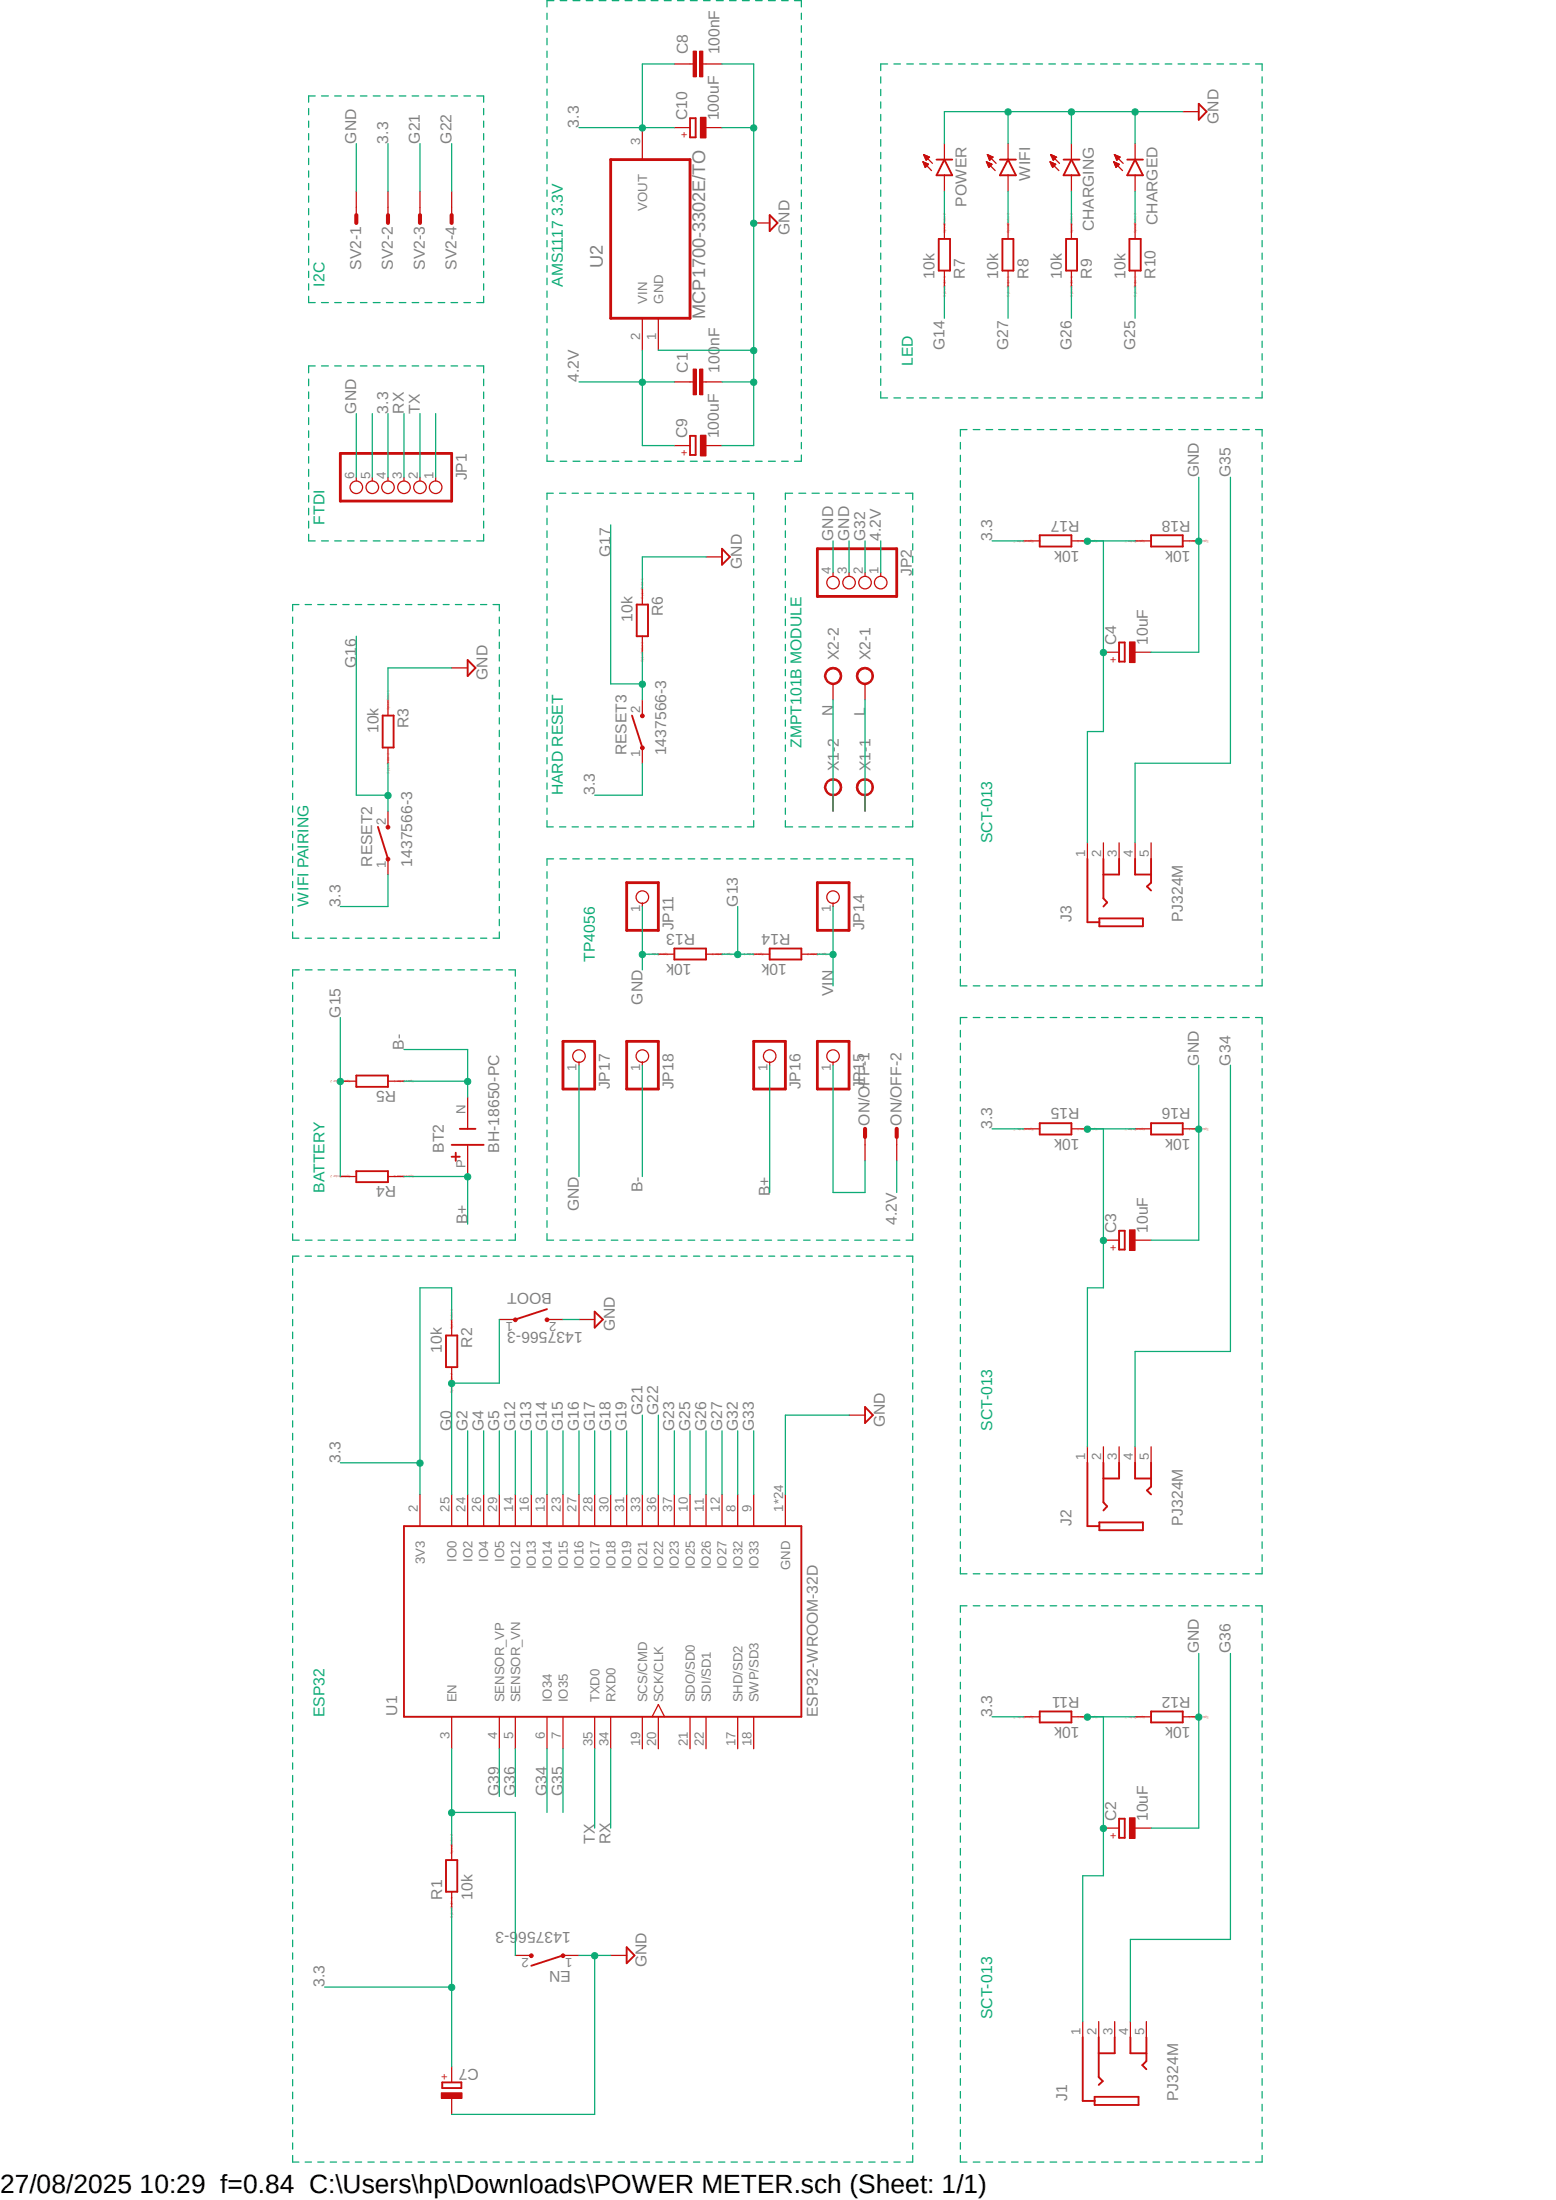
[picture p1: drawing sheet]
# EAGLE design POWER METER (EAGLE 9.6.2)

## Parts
BOOT  1437566-3  [SW_1437566-3]
BT2  BH-18650-PC  [BAT_BH-18650-PC]
C1  100nF  C-EUC1206K  [C1206K]
C2  10uF  CPOL-EUE2.5-6  [E2,5-6]
C3  10uF  CPOL-EUE2.5-6  [E2,5-6]
C4  10uF  CPOL-EUE2.5-6  [E2,5-6]
C7  10uF  CPOL-EUE2.5-6  [E2,5-6]
C8  100nF  C-EUC1206K  [C1206K]
C9  100uF  CPOL-EUE2.5-6  [E2,5-6]
C10  100uF  CPOL-EUE2.5-6  [E2,5-6]
CHARGED  LEDCHIPLED_1206  [CHIPLED_1206]
CHARGING  LEDCHIPLED_1206  [CHIPLED_1206]
EN  1437566-3  [SW_1437566-3]
HARDRESET  S02P  [S02P]
J1  PJ324M  [WENZHOU_PJ324M]
J2  PJ324M  [WENZHOU_PJ324M]
J3  PJ324M  [WENZHOU_PJ324M]
JP1  PINHD-1X6/90  [1X06/90]
JP2  PINHD-1X4  [1X04]
JP11  PINHD-1X1  [1X01]
JP14  PINHD-1X1  [1X01]
JP15  PINHD-1X1  [1X01]
JP16  PINHD-1X1  [1X01]
JP17  PINHD-1X1  [1X01]
JP18  PINHD-1X1  [1X01]
ON/OFF  S02P  [S02P]
POWER  LEDCHIPLED_1206  [CHIPLED_1206]
R1  10k  RR1206  [R1206]
R2  10k  RR1206  [R1206]
R3  10k  RR1206  [R1206]
R4  10k  RR1206  [R1206]
R5  10k  RR1206  [R1206]
R6  10k  RR1206  [R1206]
R7  1k  RR1206  [R1206]
R8  1k  RR1206  [R1206]
R9  1k  RR1206  [R1206]
R10  1k  RR1206  [R1206]
R11  10k  RR1206  [R1206]
R12  10k  RR1206  [R1206]
R13  1k  RR1206  [R1206]
R14  1k  RR1206  [R1206]
R15  10k  RR1206  [R1206]
R16  10k  RR1206  [R1206]
R17  10k  RR1206  [R1206]
R18  10k  RR1206  [R1206]
SV2  S04P  [S04P]
U1  ESP32-WROOM-32D  [MODULE_ESP32-WROOM-32D]
U2  MCP1700-3302E/TO  [TO127P254X495-3]
WIFI  LEDCHIPLED_1206  [CHIPLED_1206]
WIFIPAIRING  S02P  [S02P]
X1  AK500/2  [AK500/2]
X2  AK500/2  [AK500/2]

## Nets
3.3: C7.+ C8.1 C10.+ HARDRESET.1 JP1.4 R1.1 R2.1 R11.2 R15.2 R17.2 SV2.2 U1.2(3V3) U2.3(VOUT) WIFIPAIRING.1
4.2V: C1.1 C9.+ JP2.1 ON/OFF.2 U2.2(VIN)
B+: BT2.P(+) JP16.1 R4.1
B-: BT2.N(-) JP18.1 R5.1
G0: BOOT.1 R2.2 U1.25(IO0)
G2: U1.24(IO2)
G4: R3.2 U1.26(IO4) WIFIPAIRING.2
G5: U1.29(IO5)
G12: U1.14(IO12)
G13: HARDRESET.2 R6.2 U1.16(IO13)
G14: R7.1 U1.13(IO14)
G15: U1.23(IO15)
G16: U1.27(IO16)
G17: U1.28(IO17)
G18: U1.30(IO18)
G19: U1.31(IO19)
G21: SV2.3 U1.33(IO21)
G22: SV2.4 U1.36(IO22)
G23: U1.37(IO23)
G25: R10.1 U1.10(IO25)
G26: R9.1 U1.11(IO26)
G27: R8.1 U1.12(IO27)
G32: JP2.2 U1.8(IO32)
G33: R13.2 R14.1 U1.9(IO33)
G34: J2.5(TIP_2) U1.6(IO34)
G35: J3.5(TIP_2) U1.7(IO35)
G36: J1.5(TIP_2) U1.5(SENSOR_VN)
G39: R4.2 R5.2 U1.4(SENSOR_VP)
GND: BOOT.2 C1.2 C2.- C3.- C4.- C7.- C8.2 C9.- C10.- CHARGED.C CHARGING.C EN.1 JP1.6 JP2.3 JP2.4 JP11.1 JP17.1 POWER.C R3.1 R6.1 R12.1 R13.1 R16.1 R18.1 SV2.1 U1.1(GND) U1.15(GND) U1.38(GND) U1.39_1(GND) U1.39_2(GND) U1.39_3(GND) U1.39_4(GND) U1.39_5(GND) U1.39_6(GND) U1.39_7(GND) U1.39_8(GND) U1.39_9(GND) U1.39_10(GND) U1.39_11(GND) U1.39_12(GND) U1.39_13(GND) U1.39_14(GND) U1.39_15(GND) U1.39_16(GND) U1.39_17(GND) U1.39_18(GND) U1.39_19(GND) U1.39_20(GND) U1.39_21(GND) U2.1(GND) WIFI.C
L: X1.1 X2.1
N: X1.2 X2.2
N$1: EN.2 R1.2 U1.3(EN)
N$5: POWER.A R7.2
N$8: JP15.1 ON/OFF.1
N$9: R8.2 WIFI.A
N$10: CHARGING.A R9.2
N$11: CHARGED.A R10.2
N$15: JP1.5
N$19: C2.+ J1.1(SLEEVE) R11.1 R12.2
N$22: JP1.1
N$23: C4.+ J3.1(SLEEVE) R17.1 R18.2
N$26: C3.+ J2.1(SLEEVE) R15.1 R16.2
RX: JP1.3 U1.34(RXD0)
TX: JP1.2 U1.35(TXD0)
VIN: JP14.1 R14.2
Unconnected: J1.2(RING_1) J1.3(RING_2) J1.4(TIP_1) J2.2(RING_1) J2.3(RING_2) J2.4(TIP_1) J3.2(RING_1) J3.3(RING_2) J3.4(TIP_1) U1.17(SHD/SD2) U1.18(SWP/SD3) U1.19(SCS/CMD) U1.20(SCK/CLK) U1.21(SDO/SD0) U1.22(SDI/SD1)

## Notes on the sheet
- WIFI PAIRING
- ESP32 | BATTERY | FTDI | I2C
- HARD RESET | AMS1117 3.3V
- TP4056
- ZMPT101B MODULE
- LED
- SCT-013 | SCT-013 | SCT-013
